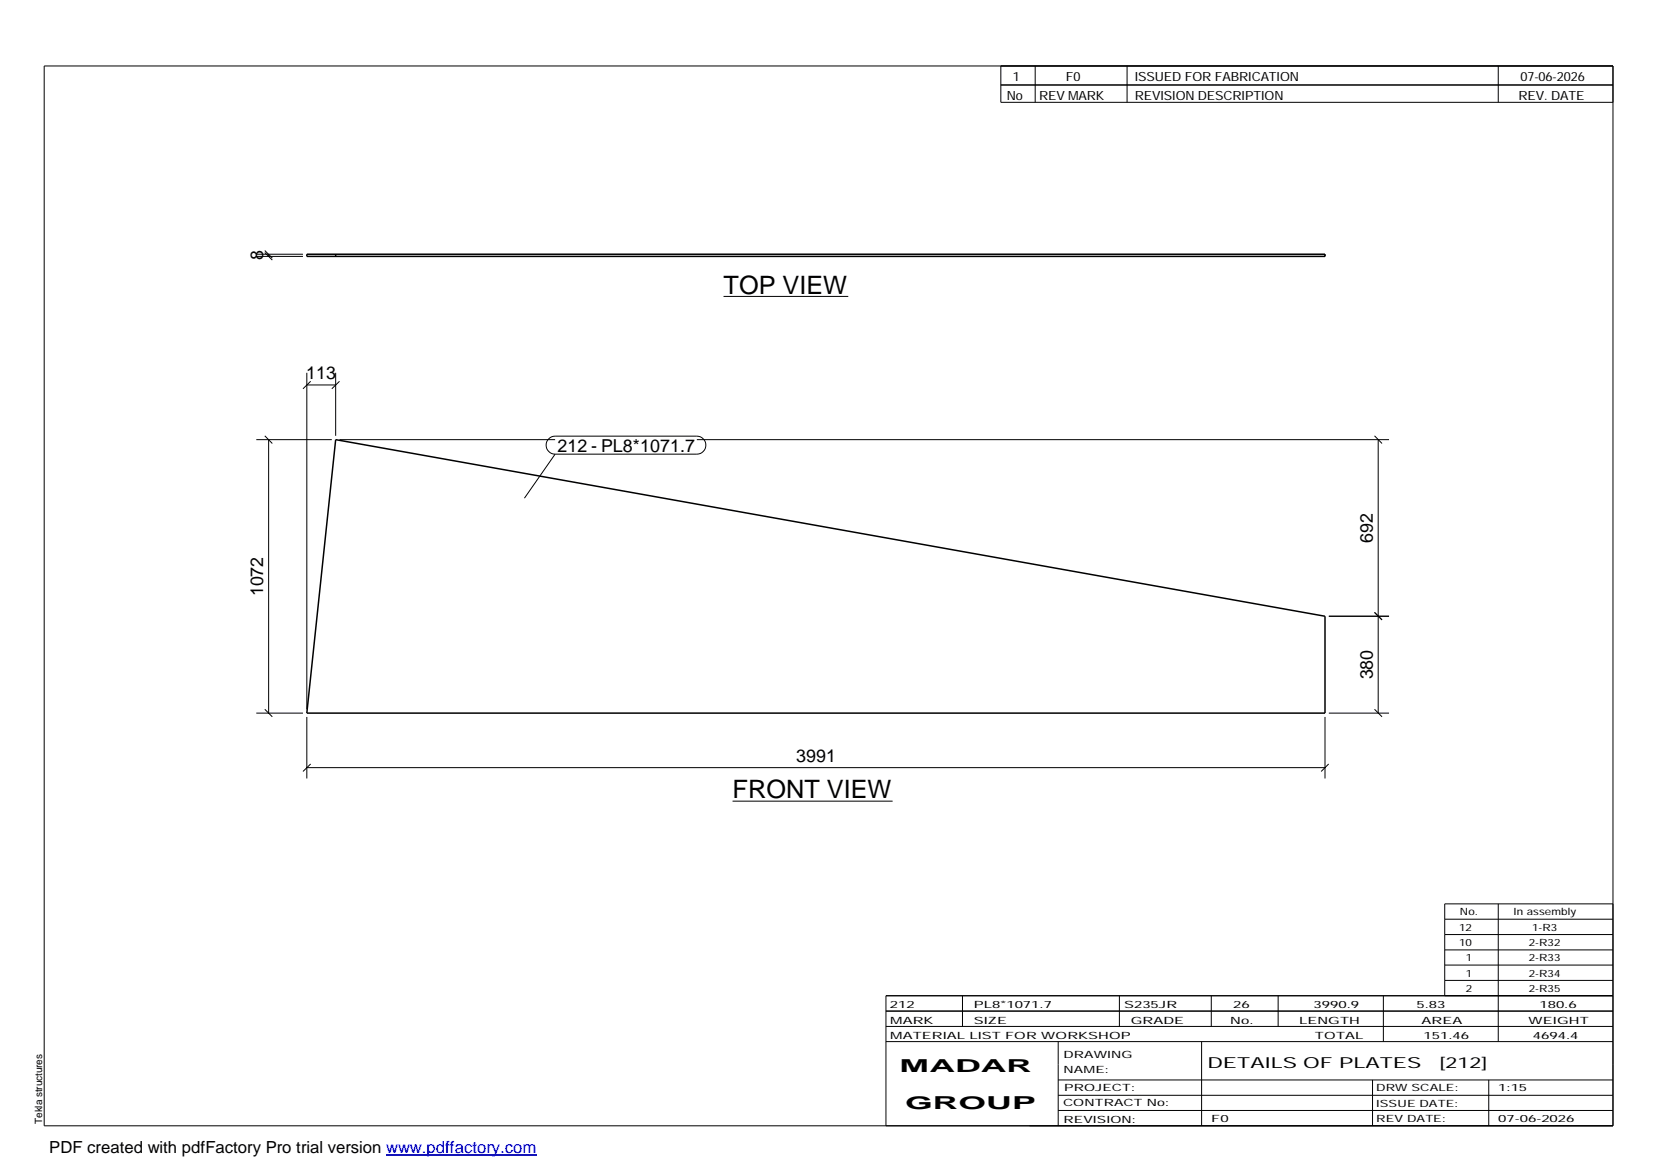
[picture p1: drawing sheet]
<svg xmlns="http://www.w3.org/2000/svg" width="420mm" height="297mm" viewBox="0 0 420 297" stroke-linecap="round" stroke-linejoin="round" font-family="sans-serif">
<path d="M77.9 64.5h258.5v.6h-258.5zM85.2 64.5v.6M85.2 111.6l251.2 44.8v24.6h-258.5z" fill="none" stroke="#000" stroke-width=".38"/>
<path d="M336.4 65.1v-.6" fill="none" stroke="#000" stroke-width=".25" stroke-dasharray="2.1 2.1" stroke-linecap="butt"/>
<g fill="none" stroke="#000" stroke-width=".25">
<path d="M11.2 16.7h398.3v269.1h-398.3zM254.1 16.7v9.3h155.4M262.8 16.7v9.3M286.1 16.7v9.3M380.4 16.7v9.3M254.1 21.6h155.4M65.1 65.1h11.8M65.1 64.5h11.8M67.2 64.1l1.9 1.9M67.2 63.6l1.9 1.9M68.2 64.5v.6M183.7 75.3h31.6"/>
<path d="M77.9 94.6v85.5M77.9 97.7h7.3M78.9 96.8l-2 1.9M85.2 94.6v16M86.2 96.8l-2 1.9M65.1 111.6h19.1M67.2 110.6l1.9 2M68.2 111.6v69.4M86.2 111.6h54.7M139.3 111.4l.7-.5 .9-.2h36a2.29 2.29 0 0 1 2.3 2.3 2.29 2.29 0 0 1-2.3 2.3h-36a2.27 2.27 0 0 1-2.1-1.4 2.27 2.27 0 0 1 .5-2.5zM140.9 115.3l-7.8 11.2M176.9 111.6h175.7"/>
<path d="M349 110.6l1.9 2M349.9 111.6v69.4M337.4 156.4h15.2M349 155.5l1.9 1.9M65.1 181h11.8M67.2 180.1l1.9 1.9M77.9 194.9h258.5M77.9 182v15.6M78.9 194l-2 1.9M336.4 182v15.6M337.3 194l-1.9 1.9M337.4 181h15.2"/>
<path d="M349 180.1l1.9 1.9M186 203.4h40.6M366.8 233.4h42.7M366.8 237.3h42.7M380.4 229.5v34.9M409.5 229.5h-42.7v23.3M224.9 256.7h184.6M244.3 252.8v7.8M284.2 252.8v7.8M307.5 252.8v7.8M324.5 252.8v7.8M351.2 252.8v11.6"/>
<path d="M366.8 241.2h42.7M366.8 245h42.7M366.8 248.9h42.7M409.5 252.8h-184.6v33M224.9 264.4h184.6M224.9 260.6h184.6M268.6 264.4v21.4M268.6 274.2h140.9M268.6 278.1h140.9M305.1 264.4v21.4M348.4 274.2v11.6M378 274.2v11.6"/>
<path d="M268.6 281.9h140.9"/>
</g>
<path d="M98 293.3h38.2" fill="none" stroke="#00f" stroke-width=".3"/>
<g font-size="6.4">
<text x="183.7" y="74.5">TOP VIEW</text>
<text x="186" y="202.7">FRONT VIEW</text>
</g>
<g font-size="4.5">
<text x="66.8" y="66.1" transform="rotate(-90 66.8 66.1)">8</text>
<text x="77.8" y="96.3">113</text>
<text x="141.5" y="114.7">212 - PL8*1071.7</text>
<text x="348.5" y="137.8" transform="rotate(-90 348.5 137.8)">692</text>
<text x="66.8" y="151.4" transform="rotate(-90 66.8 151.4)">1072</text>
<text x="348.5" y="172.5" transform="rotate(-90 348.5 172.5)">380</text>
<text x="202.1" y="193.5">3991</text>
<text x="228.4" y="272.3">MADAR</text>
<text x="229.8" y="281.6">GROUP</text>
</g>
<text font-size="4.2" x="12.5" y="292.7">PDF created with pdfFactory Pro trial version www.pdffactory.com</text>
<g font-size="3.9">
<text x="306.5" y="271.3">DETAILS OF PLATES</text>
<text x="365.4" y="271.3">[212]</text>
</g>
<g font-size="3.2">
<text x="257.1" y="20.5">1</text>
<text x="270.6" y="20.5">F0</text>
<text x="288.1" y="20.5">ISSUED FOR FABRICATION</text>
<text x="386" y="20.5">07-06-2026</text>
<text x="255.6" y="25.5">No</text>
<text x="263.8" y="25.5">REV MARK</text>
<text x="288.1" y="25.5">REVISION DESCRIPTION</text>
<text x="385.5" y="25.5">REV. DATE</text>
</g>
<g font-size="2.5">
<text x="370.6" y="232.4">No.</text>
<text x="384.3" y="232.4">In assembly</text>
<text x="370.4" y="236.3">12</text>
<text x="389" y="236.3">1-R3</text>
<text x="370.4" y="240.2">10</text>
<text x="372.1" y="244.1">1</text>
<text x="388.1" y="240.2">2-R32</text>
<text x="388.1" y="244.1">2-R33</text>
<text x="372.1" y="247.9">1</text>
<text x="372.1" y="251.8">2</text>
<text x="388.1" y="247.9">2-R34</text>
<text x="388.1" y="251.8">2-R35</text>
<text x="225.9" y="255.9">212</text>
<text x="247.3" y="255.9">PL8*1071.7</text>
<text x="285.4" y="255.9">S235JR</text>
<text x="313.1" y="255.9">26</text>
<text x="333.5" y="255.9">3990.9</text>
<text x="359.6" y="255.9">5.83</text>
<text x="390.8" y="255.9">180.6</text>
<text x="226" y="263.7">MATERIAL LIST FOR WORKSHOP</text>
<text x="226" y="259.9">MARK</text>
<text x="247.2" y="259.9">SIZE</text>
<text x="287.1" y="259.9">GRADE</text>
<text x="312.3" y="259.9">No.</text>
<text x="329.8" y="259.9">LENGTH</text>
<text x="333.8" y="263.7">TOTAL</text>
<text x="360.9" y="259.9">AREA</text>
<text x="361.4" y="263.7">151.46</text>
<text x="388.1" y="259.9">WEIGHT</text>
<text x="389.2" y="263.7">4694.4</text>
<text x="270" y="268.5">DRAWING</text>
<text x="270" y="272.5">NAME:</text>
<text x="269.9" y="280.9">CONTRACT No:</text>
<text x="270.2" y="277">PROJECT:</text>
<text x="349.4" y="277.1">DRW SCALE:</text>
<text x="349.4" y="281">ISSUE DATE:</text>
<text x="380.4" y="277.1">1:15</text>
<text x="10.7" y="285.4" transform="rotate(-90 10.7 285.4)">Tekla structures</text>
<text x="270" y="285">REVISION:</text>
<text x="307.5" y="284.8">F0</text>
<text x="349.4" y="284.8">REV DATE:</text>
<text x="380.4" y="284.8">07-06-2026</text>
</g>
</svg>
